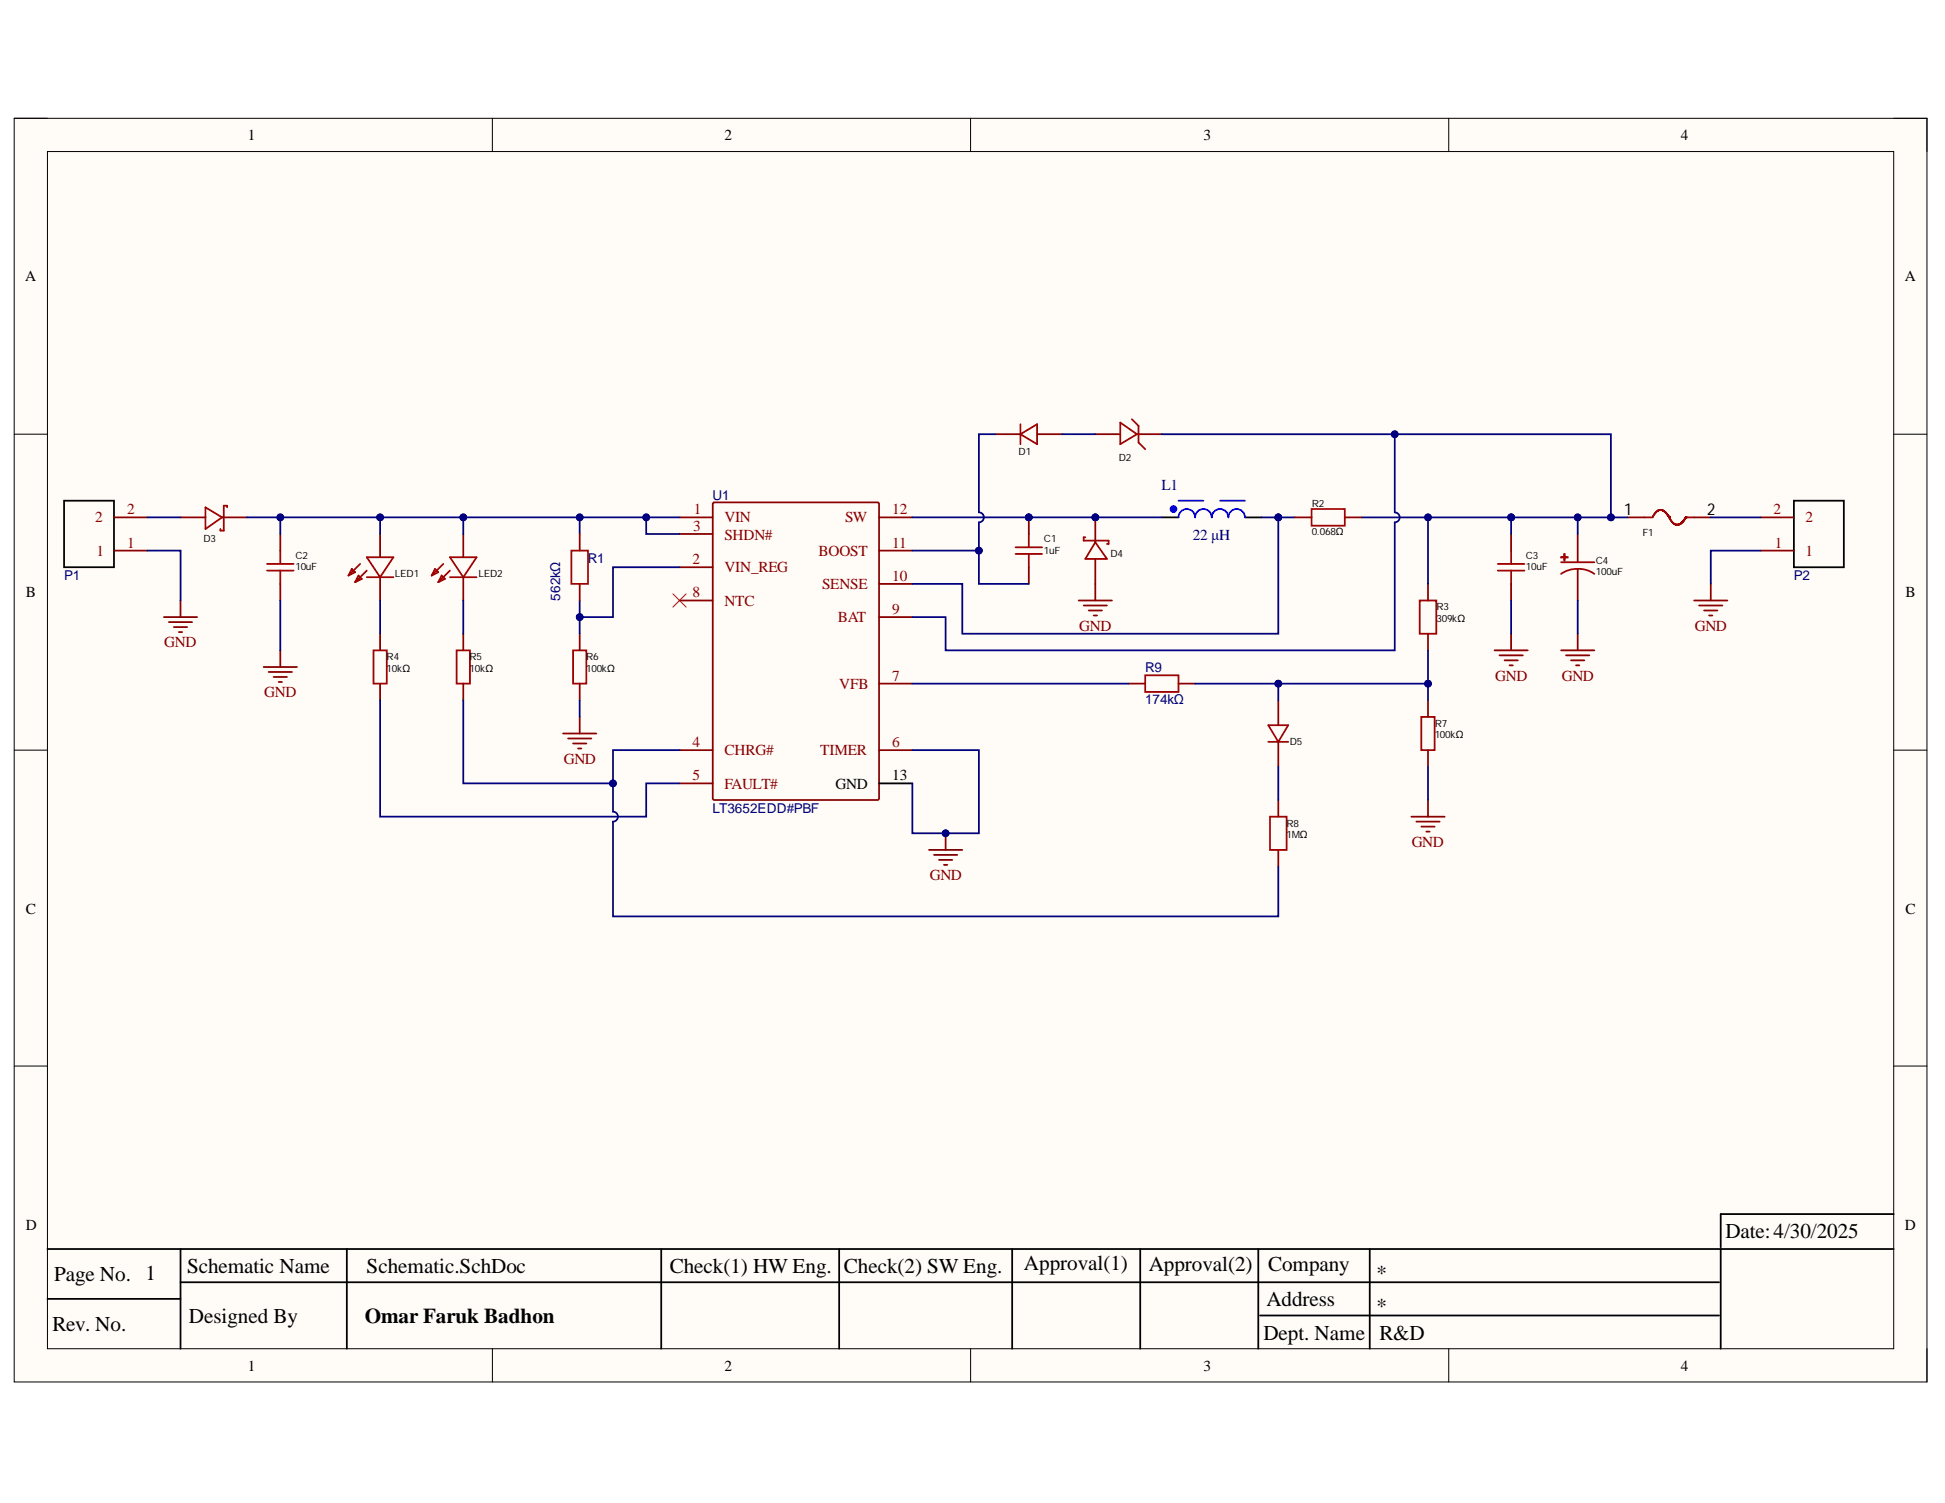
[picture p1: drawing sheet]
# Altium project SLA battery MPPT controller.PrjPcb
1 sheet, 25 parts. Net scope: global (net labels, ports and power ports of the same name join across sheets).
Board file: PCB.PcbDoc

## Sheet Schematic.SchDoc
size A4; SheetNumber: 1; SheetTotal: 1

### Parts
C1  1uF  [C0805]
C2  10uF  [C1206]
C3  10uF  [C1206]
C4  100uF  [CAP-SMD_BD8.0-L8.3-W8.3-LS9.5-FD]
D1  1N4148WS-7-F  [SOD-323_L1.8-W1.3-LS2.5-RD]  (value not drawn)
D2  MMSZ5234BT1G  [SOD-123_L2.8-W1.8-LS3.7-RD]  (value not drawn)
D3  V8PAL45-M3/I  [DO-221BC_L4.3-W2.7-LS5.3-RD]  (value not drawn)
D4  V8PAL45-M3/I  [DO-221BC_L4.3-W2.7-LS5.3-RD]  (value not drawn)
D5  1N4148WS-7-F  [SOD-323_L1.8-W1.3-LS2.5-RD]  (value not drawn)
F1  0437003.WR  [F1206]  (value not drawn)
L1  22 μH  [WE-PD_7345R]
LED1  LTST-C170KRKT  [LED0805-R-RD]  (value not drawn)
LED2  LTST-C170KRKT  [LED0805-R-RD]  (value not drawn)
P1  WJ128V-5.0-2P  [CONN-TH_2P-P5.00_WJ128V-5.0-2P]  (value not drawn)
P2  WJ128V-5.0-2P  [CONN-TH_2P-P5.00_WJ128V-5.0-2P]  (value not drawn)
R1  562kΩ  [R0805]
R2  0.068Ω  [R0805]
R3  309kΩ  [R0805]
R4  10kΩ  [R0805]
R5  10kΩ  [R0805]
R6  100kΩ  [R0805]
R7  100kΩ  [R0805]
R8  1MΩ  [R0805]
R9  174kΩ  [R0805]
U1  LT3652EDD#PBF  [DFN-12_L3.0-W3.0-P0.50-LS3.0-BL-EP]

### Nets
GND: C2.2 C3.1 C4.2 D4.2(K) P1.1 P2.1 R6.1 R7.1 U1.6(TIMER) U1.13(GND)
NetC1_1: C1.1 D1.1(C) U1.11(BOOST)
NetC1_2: C1.2 D4.1(A) L1.1 U1.12(SW)
NetC2_1: C2.1 D3.1(A) LED1.1(+) LED2.1(+) R1.2 U1.1(VIN) U1.3(SHDN#)
NetC3_2: C3.2 C4.1 D2.1(C) F1.1 R2.2 R3.2 U1.9(BAT)
NetD1_2: D1.2(A) D2.2(A)
NetD3_2: D3.2(K) P1.2
NetD5_1: D5.1(C) R8.2
NetD5_2: D5.2(A) R3.1 R7.2 R9.2
NetF1_2: F1.2 P2.2
NetL1_2: L1.2 R2.1 U1.10(SENSE)
NetLED1_2: LED1.2(-) R4.2
NetLED2_2: LED2.2(-) R5.2
NetR1_1: R1.1 R6.2 U1.2(VIN_REG)
NetR4_1: R4.1 U1.5(FAULT#)
NetR5_1: R5.1 R8.1 U1.4(CHRG#)
NetR9_1: R9.1 U1.7(VFB)

Not connected (* = marked no-connect by the designer): U1 8(NTC)*
